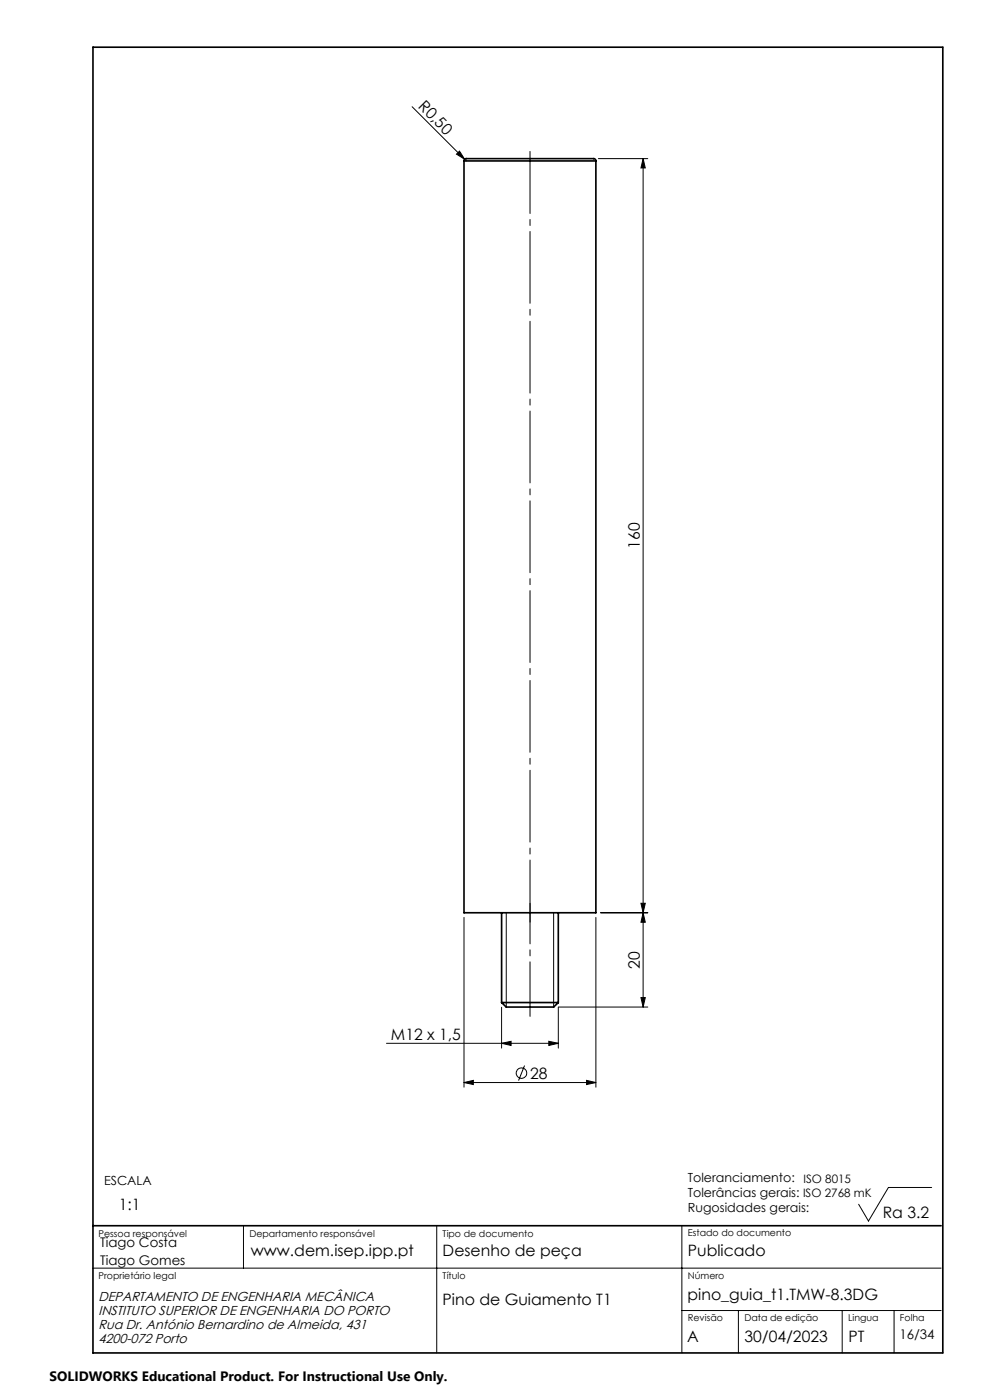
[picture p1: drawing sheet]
<svg xmlns="http://www.w3.org/2000/svg" width="210mm" height="297mm" viewBox="0 0 210 297" stroke-linecap="round" stroke-linejoin="round" font-family="sans-serif">
<path d="M19.7 10h180.3v277h-180.3zM98.4 34.1v-.1a.51 .51 0 0 1 .7-.3h26.7a.5 .5 0 0 1 .6 .4M98.4 34.1v159.5h28v-159.5M98.4 34.1h28M106.4 193.6v19.1M118.4 193.6v19.1M106.4 212.7h12M106.4 212.7l1 .9h10l1-.9M19.7 260h179.9" fill="none" stroke="#000" stroke-width=".35"/>
<g fill="none" stroke="#000" stroke-width=".21">
<path d="M87.4 22.6l11.5 11.5M96.8 32.7l.7-.6 1.1 1.7zM126.9 33.7h10.5M136.4 33.7v179.9M136.4 33.7l.5 1.9h-.9zM98.4 194.6v36M107.4 193.6v20M117.4 193.6v20M126.4 194.6v36M127.4 193.6h10M136 191.6h.9l-.5 2zM136.4 193.6l.5 2h-.9z"/>
<path d="M106.4 213.7v8.7M118.4 213.7v8.7M118.5 213.6h18.9M136 211.6h.9l-.5 2zM82 221.3h36.4M98.4 229.7l2-.5v.9zM98.4 229.7h28M106.4 221.3l2-.4v.9zM111.3 226.1l-1.3 3.1M116.4 220.9l2 .4-2 .5zM124.4 229.2l2 .5-2 .4zM197.6 251.9h-9.1l-4.3 7.1-2.1-3.5"/>
<path d="M19.6 269h180M51.6 260v9M92.6 260v27M144.6 260v27M144.6 278h55M156.6 278v9M178.6 278v9M189.7 278v9"/>
<circle cx="110.6" cy="227.7" r="1.12"/>
</g>
<path d="M112.4 212.7v-21.1" fill="none" stroke="#000" stroke-width=".21" stroke-dasharray="15.2 1.3 1.3 1.3" stroke-dashoffset="6.6"/>
<path d="M112.4 212.7v2.9" fill="none" stroke="#000" stroke-width=".21" stroke-dasharray="15.2 1.3 1.3 1.3"/>
<path d="M112.4 32.1v163.5" fill="none" stroke="#000" stroke-width=".21" stroke-dasharray="15.2 1.3 1.3 1.3" stroke-dashoffset="2.1"/>
<g fill="#000">
<path d="M96.8 32.7l.7-.6 1.1 1.7z"/>
<path d="M136.4 33.7l.5 1.9h-.9zM136 191.6h.9l-.5 2zM136.4 193.6l.5 2h-.9zM136 211.6h.9l-.5 2z"/>
<path d="M106.4 221.3l2-.4v.9zM116.4 220.9l2 .4-2 .5z"/>
<path d="M124.4 229.2l2 .5-2 .4zM98.4 229.7l2-.5v.9z"/>
</g>
<g font-size="3.3">
<text x="88.6" y="22.8" transform="rotate(45 88.6 22.8)">R0,50</text>
<text x="135.7" y="116.4" transform="rotate(-90 135.7 116.4)">160</text>
<text x="135.7" y="205.5" transform="rotate(-90 135.7 205.5)">20</text>
<text x="82.9" y="220.6">M12 x 1,5</text>
<text x="112.5" y="228.9">28</text>
<text x="25.2" y="256.7">1:1</text>
<text x="187.3" y="258.3">Ra 3.2</text>
<text x="53.2" y="266.5">www.dem.isep.ipp.pt</text>
<text x="93.9" y="266.5">Desenho de peça</text>
<text x="145.9" y="266.5">Publicado</text>
<text x="145.9" y="275.7">pino_guia_t1.TMW-8.3DG</text>
<text x="93.9" y="276.8">Pino de Guiamento T1</text>
<text x="145.8" y="284.7">A</text>
<text x="157.9" y="284.7">30/04/2023</text>
<text x="180" y="284.7">PT</text>
</g>
<text font-size="2.9" x="10.5" y="292.9">SOLIDWORKS Educational Product. For Instructional Use Only.</text>
<g font-size="2.8">
<text x="21.2" y="264.6">Tiago Costa</text>
<text x="21.2" y="268.4">Tiago Gomes</text>
<text x="20.9" y="276">DEPARTAMENTO DE ENGENHARIA MECÂNICA</text>
<text x="20.9" y="282">Rua Dr. António Bernardino de Almeida, 431</text>
<text x="20.9" y="279">INSTITUTO SUPERIOR DE ENGENHARIA DO PORTO</text>
<text x="20.9" y="285">4200-072 Porto</text>
<text x="190.8" y="284.1">16/34</text>
</g>
<g font-size="2.7">
<text x="22.1" y="251.4">ESCALA</text>
<text x="145.9" y="250.8">Toleranciamento:</text>
<text x="145.9" y="254">Tolerâncias gerais: ISO 2768 mK</text>
<text x="145.9" y="257.1">Rugosidades gerais:</text>
</g>
<text font-size="2.5" x="170.4" y="251">ISO 8015</text>
<g font-size="2">
<text x="20.9" y="262.3">Pessoa responsável</text>
<text x="52.9" y="262.3">Departamento responsável</text>
<text x="93.9" y="262.3">Tipo de documento</text>
<text x="145.9" y="262.1">Estado do documento</text>
<text x="20.9" y="271.3">Proprietário legal</text>
<text x="93.9" y="271.3">Título</text>
<text x="145.9" y="271.3">Número</text>
<text x="145.9" y="280.3">Revisão</text>
<text x="157.9" y="280.3">Data de edição</text>
<text x="179.9" y="280.3">Lingua</text>
<text x="190.9" y="280.3">Folha</text>
</g>
</svg>
